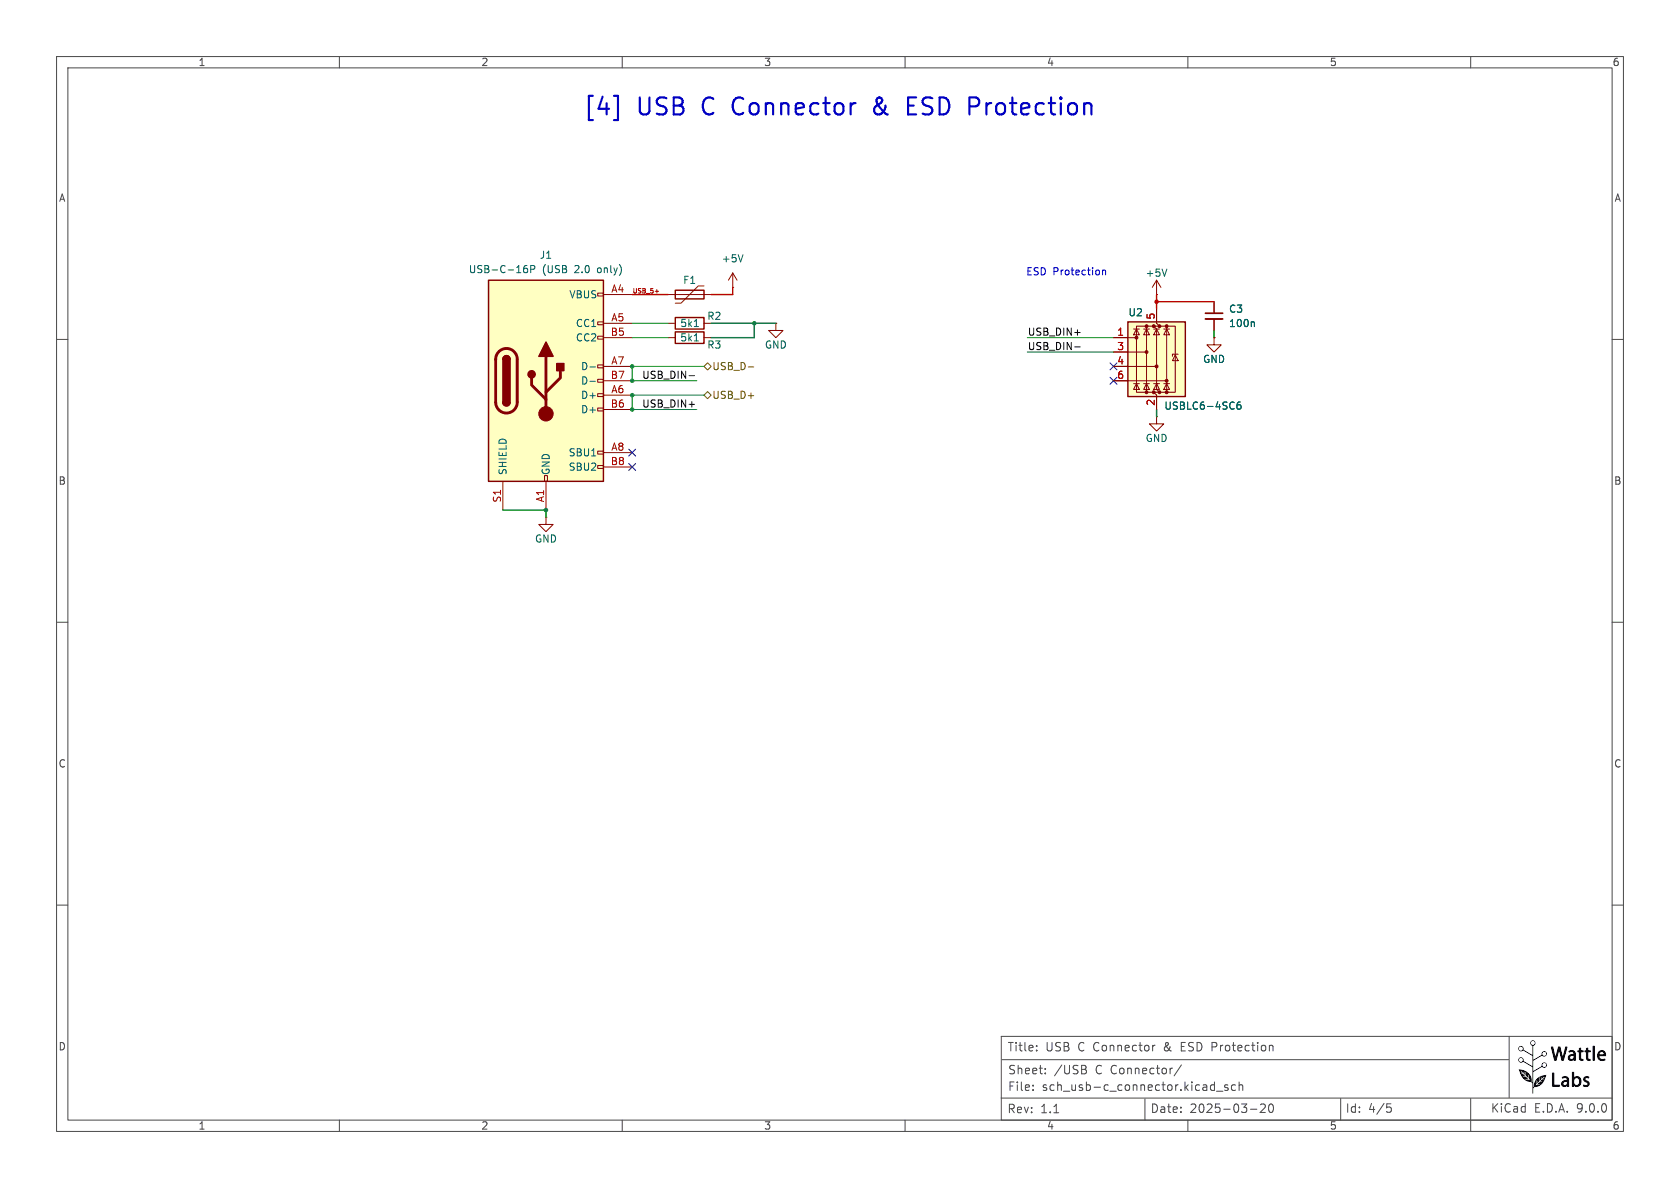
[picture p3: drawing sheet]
(kicad_sch
 (version 20250114)
 (generator "eeschema")
 (generator_version "9.0")
 (paper "A4")
 (title_block
  (title "USB C Connector & ESD Protection")
  (date "2025-03-20")
  (rev "1.1")
  (company "Wattle Labs"))
 (lib_symbols
  (symbol "Connector:USB_C_Receptacle_USB2.0_16P"
   (pin_names
    (offset 1.016)) (exclude_from_sim no) (in_bom yes) (on_board yes)
   (property "Reference" "J" (at 0 22.225 0) (effects (font (size 1.27 1.27))))
   (property "Value" "USB_C_Receptacle_USB2.0_16P" (at 0 19.685 0) (effects (font (size 1.27 1.27))))
   (property "Footprint" "" (at 3.81 0 0) (effects (font (size 1.27 1.27)) (hide yes)))
   (property "Datasheet" "https://www.usb.org/sites/default/files/documents/usb_type-c.zip" (at 3.81 0 0) (effects (font (size 1.27 1.27)) (hide yes)))
   (property "Description" "USB 2.0-only 16P Type-C Receptacle connector" (at 0 0 0) (effects (font (size 1.27 1.27)) (hide yes)))
   (symbol "USB_C_Receptacle_USB2.0_16P_0_0"
    (rectangle (start -0.254 -17.78) (end 0.254 -16.764) (stroke (width 0) (type default)) (fill (type none)))
    (rectangle (start 10.16 15.494) (end 9.144 14.986) (stroke (width 0) (type default)) (fill (type none)))
    (rectangle (start 10.16 10.414) (end 9.144 9.906) (stroke (width 0) (type default)) (fill (type none)))
    (rectangle (start 10.16 7.874) (end 9.144 7.366) (stroke (width 0) (type default)) (fill (type none)))
    (rectangle (start 10.16 2.794) (end 9.144 2.286) (stroke (width 0) (type default)) (fill (type none)))
    (rectangle (start 10.16 0.254) (end 9.144 -0.254) (stroke (width 0) (type default)) (fill (type none)))
    (rectangle (start 10.16 -2.286) (end 9.144 -2.794) (stroke (width 0) (type default)) (fill (type none)))
    (rectangle (start 10.16 -4.826) (end 9.144 -5.334) (stroke (width 0) (type default)) (fill (type none)))
    (rectangle (start 10.16 -12.446) (end 9.144 -12.954) (stroke (width 0) (type default)) (fill (type none)))
    (rectangle (start 10.16 -14.986) (end 9.144 -15.494) (stroke (width 0) (type default)) (fill (type none))))
   (symbol "USB_C_Receptacle_USB2.0_16P_0_1"
    (rectangle (start -10.16 17.78) (end 10.16 -17.78) (stroke (width 0.254) (type default)) (fill (type background)))
    (polyline (pts (xy -8.89 -3.81) (xy -8.89 3.81)) (stroke (width 0.508) (type default)) (fill (type none)))
    (rectangle (start -7.62 -3.81) (end -6.35 3.81) (stroke (width 0.254) (type default)) (fill (type outline)))
    (arc (start -7.62 3.81) (mid -6.985 4.4423) (end -6.35 3.81) (stroke (width 0.254) (type default)) (fill (type none)))
    (arc (start -7.62 3.81) (mid -6.985 4.4423) (end -6.35 3.81) (stroke (width 0.254) (type default)) (fill (type outline)))
    (arc (start -8.89 3.81) (mid -6.985 5.7067) (end -5.08 3.81) (stroke (width 0.508) (type default)) (fill (type none)))
    (arc (start -5.08 -3.81) (mid -6.985 -5.7067) (end -8.89 -3.81) (stroke (width 0.508) (type default)) (fill (type none)))
    (arc (start -6.35 -3.81) (mid -6.985 -4.4423) (end -7.62 -3.81) (stroke (width 0.254) (type default)) (fill (type none)))
    (arc (start -6.35 -3.81) (mid -6.985 -4.4423) (end -7.62 -3.81) (stroke (width 0.254) (type default)) (fill (type outline)))
    (polyline (pts (xy -5.08 3.81) (xy -5.08 -3.81)) (stroke (width 0.508) (type default)) (fill (type none)))
    (circle (center -2.54 1.143) (radius 0.635) (stroke (width 0.254) (type default)) (fill (type outline)))
    (polyline (pts (xy -1.27 4.318) (xy 0 6.858) (xy 1.27 4.318) (xy -1.27 4.318)) (stroke (width 0.254) (type default)) (fill (type outline)))
    (polyline (pts (xy 0 -2.032) (xy 2.54 0.508) (xy 2.54 1.778)) (stroke (width 0.508) (type default)) (fill (type none)))
    (polyline (pts (xy 0 -3.302) (xy -2.54 -0.762) (xy -2.54 0.508)) (stroke (width 0.508) (type default)) (fill (type none)))
    (polyline (pts (xy 0 -5.842) (xy 0 4.318)) (stroke (width 0.508) (type default)) (fill (type none)))
    (circle (center 0 -5.842) (radius 1.27) (stroke (width 0) (type default)) (fill (type outline)))
    (rectangle (start 1.905 1.778) (end 3.175 3.048) (stroke (width 0.254) (type default)) (fill (type outline))))
   (symbol "USB_C_Receptacle_USB2.0_16P_1_1"
    (pin passive line (at -7.62 -22.86 90) (length 5.08) (name "SHIELD" (effects (font (size 1.27 1.27)))) (number "S1" (effects (font (size 1.27 1.27)))))
    (pin passive line (at 0 -22.86 90) (length 5.08) (name "GND" (effects (font (size 1.27 1.27)))) (number "A1" (effects (font (size 1.27 1.27)))))
    (pin passive line (at 0 -22.86 90) (length 5.08) (hide yes) (name "GND" (effects (font (size 1.27 1.27)))) (number "A12" (effects (font (size 1.27 1.27)))))
    (pin passive line (at 0 -22.86 90) (length 5.08) (hide yes) (name "GND" (effects (font (size 1.27 1.27)))) (number "B1" (effects (font (size 1.27 1.27)))))
    (pin passive line (at 0 -22.86 90) (length 5.08) (hide yes) (name "GND" (effects (font (size 1.27 1.27)))) (number "B12" (effects (font (size 1.27 1.27)))))
    (pin passive line (at 15.24 15.24 180) (length 5.08) (name "VBUS" (effects (font (size 1.27 1.27)))) (number "A4" (effects (font (size 1.27 1.27)))))
    (pin passive line (at 15.24 15.24 180) (length 5.08) (hide yes) (name "VBUS" (effects (font (size 1.27 1.27)))) (number "A9" (effects (font (size 1.27 1.27)))))
    (pin passive line (at 15.24 15.24 180) (length 5.08) (hide yes) (name "VBUS" (effects (font (size 1.27 1.27)))) (number "B4" (effects (font (size 1.27 1.27)))))
    (pin passive line (at 15.24 15.24 180) (length 5.08) (hide yes) (name "VBUS" (effects (font (size 1.27 1.27)))) (number "B9" (effects (font (size 1.27 1.27)))))
    (pin bidirectional line (at 15.24 10.16 180) (length 5.08) (name "CC1" (effects (font (size 1.27 1.27)))) (number "A5" (effects (font (size 1.27 1.27)))))
    (pin bidirectional line (at 15.24 7.62 180) (length 5.08) (name "CC2" (effects (font (size 1.27 1.27)))) (number "B5" (effects (font (size 1.27 1.27)))))
    (pin bidirectional line (at 15.24 2.54 180) (length 5.08) (name "D-" (effects (font (size 1.27 1.27)))) (number "A7" (effects (font (size 1.27 1.27)))))
    (pin bidirectional line (at 15.24 0 180) (length 5.08) (name "D-" (effects (font (size 1.27 1.27)))) (number "B7" (effects (font (size 1.27 1.27)))))
    (pin bidirectional line (at 15.24 -2.54 180) (length 5.08) (name "D+" (effects (font (size 1.27 1.27)))) (number "A6" (effects (font (size 1.27 1.27)))))
    (pin bidirectional line (at 15.24 -5.08 180) (length 5.08) (name "D+" (effects (font (size 1.27 1.27)))) (number "B6" (effects (font (size 1.27 1.27)))))
    (pin bidirectional line (at 15.24 -12.7 180) (length 5.08) (name "SBU1" (effects (font (size 1.27 1.27)))) (number "A8" (effects (font (size 1.27 1.27)))))
    (pin bidirectional line (at 15.24 -15.24 180) (length 5.08) (name "SBU2" (effects (font (size 1.27 1.27)))) (number "B8" (effects (font (size 1.27 1.27))))))
   (embedded_fonts no))
  (symbol "Device:C_Small"
   (pin_numbers (hide yes))
   (pin_names
    (offset 0.254) (hide yes)) (exclude_from_sim no) (in_bom yes) (on_board yes)
   (property "Reference" "C" (at 0.254 1.778 0) (effects (font (size 1.27 1.27)) (justify left)))
   (property "Value" "C_Small" (at 0.254 -2.032 0) (effects (font (size 1.27 1.27)) (justify left)))
   (property "Footprint" "" (at 0 0 0) (effects (font (size 1.27 1.27)) (hide yes)))
   (property "Datasheet" "~" (at 0 0 0) (effects (font (size 1.27 1.27)) (hide yes)))
   (property "Description" "Unpolarized capacitor, small symbol" (at 0 0 0) (effects (font (size 1.27 1.27)) (hide yes)))
   (symbol "C_Small_0_1"
    (polyline (pts (xy -1.524 0.508) (xy 1.524 0.508)) (stroke (width 0.3048) (type default)) (fill (type none)))
    (polyline (pts (xy -1.524 -0.508) (xy 1.524 -0.508)) (stroke (width 0.3302) (type default)) (fill (type none))))
   (symbol "C_Small_1_1"
    (pin passive line (at 0 2.54 270) (length 2.032) (name "~" (effects (font (size 1.27 1.27)))) (number "1" (effects (font (size 1.27 1.27)))))
    (pin passive line (at 0 -2.54 90) (length 2.032) (name "~" (effects (font (size 1.27 1.27)))) (number "2" (effects (font (size 1.27 1.27))))))
   (embedded_fonts no))
  (symbol "Device:Polyfuse"
   (pin_numbers (hide yes))
   (pin_names
    (offset 0)) (exclude_from_sim no) (in_bom yes) (on_board yes)
   (property "Reference" "F" (at -2.54 0 90) (effects (font (size 1.27 1.27))))
   (property "Value" "Polyfuse" (at 2.54 0 90) (effects (font (size 1.27 1.27))))
   (property "Footprint" "" (at 1.27 -5.08 0) (effects (font (size 1.27 1.27)) (justify left) (hide yes)))
   (property "Datasheet" "~" (at 0 0 0) (effects (font (size 1.27 1.27)) (hide yes)))
   (property "Description" "Resettable fuse, polymeric positive temperature coefficient" (at 0 0 0) (effects (font (size 1.27 1.27)) (hide yes)))
   (symbol "Polyfuse_0_1"
    (polyline (pts (xy -1.524 2.54) (xy -1.524 1.524) (xy 1.524 -1.524) (xy 1.524 -2.54)) (stroke (width 0) (type default)) (fill (type none)))
    (rectangle (start -0.762 2.54) (end 0.762 -2.54) (stroke (width 0.254) (type default)) (fill (type none)))
    (polyline (pts (xy 0 2.54) (xy 0 -2.54)) (stroke (width 0) (type default)) (fill (type none))))
   (symbol "Polyfuse_1_1"
    (pin passive line (at 0 3.81 270) (length 1.27) (name "~" (effects (font (size 1.27 1.27)))) (number "1" (effects (font (size 1.27 1.27)))))
    (pin passive line (at 0 -3.81 90) (length 1.27) (name "~" (effects (font (size 1.27 1.27)))) (number "2" (effects (font (size 1.27 1.27))))))
   (embedded_fonts no))
  (symbol "Device:R"
   (pin_numbers (hide yes))
   (pin_names
    (offset 0)) (exclude_from_sim no) (in_bom yes) (on_board yes)
   (property "Reference" "R" (at 2.032 0 90) (effects (font (size 1.27 1.27))))
   (property "Value" "R" (at 0 0 90) (effects (font (size 1.27 1.27))))
   (property "Footprint" "" (at -1.778 0 90) (effects (font (size 1.27 1.27)) (hide yes)))
   (property "Datasheet" "~" (at 0 0 0) (effects (font (size 1.27 1.27)) (hide yes)))
   (property "Description" "Resistor" (at 0 0 0) (effects (font (size 1.27 1.27)) (hide yes)))
   (symbol "R_0_1"
    (rectangle (start -1.016 -2.54) (end 1.016 2.54) (stroke (width 0.254) (type default)) (fill (type none))))
   (symbol "R_1_1"
    (pin passive line (at 0 3.81 270) (length 1.27) (name "~" (effects (font (size 1.27 1.27)))) (number "1" (effects (font (size 1.27 1.27)))))
    (pin passive line (at 0 -3.81 90) (length 1.27) (name "~" (effects (font (size 1.27 1.27)))) (number "2" (effects (font (size 1.27 1.27))))))
   (embedded_fonts no))
  (symbol "Power_Protection:USBLC6-4SC6"
   (pin_names (hide yes)) (exclude_from_sim no) (in_bom yes) (on_board yes)
   (property "Reference" "U" (at 1.27 9.525 0) (effects (font (size 1.27 1.27)) (justify left)))
   (property "Value" "USBLC6-4SC6" (at 1.27 6.985 0) (effects (font (size 1.27 1.27)) (justify left)))
   (property "Footprint" "Package_TO_SOT_SMD:SOT-23-6" (at 2.54 -10.16 0) (effects (font (size 1.27 1.27)
    (italic yes)) (justify left) (hide yes)))
   (property "Datasheet" "https://www.st.com/resource/en/datasheet/usblc6-4.pdf" (at 2.54 -12.7 0) (effects (font (size 1.27 1.27)) (justify left) (hide yes)))
   (property "Description" "Very low capacitance ESD protection diode, 4 data-line, SOT-23-6" (at 0 0 0) (effects (font (size 1.27 1.27)) (hide yes)))
   (symbol "USBLC6-4SC6_0_0"
    (circle (center -3.556 2.54) (radius 0.0001) (stroke (width 0.508) (type default)) (fill (type none)))
    (circle (center -1.778 4.572) (radius 0.0001) (stroke (width 0.508) (type default)) (fill (type none)))
    (circle (center -1.778 0) (radius 0.0001) (stroke (width 0.508) (type default)) (fill (type none)))
    (circle (center -1.778 -7.112) (radius 0.0001) (stroke (width 0.508) (type default)) (fill (type none)))
    (circle (center -0.508 4.572) (radius 0.0001) (stroke (width 0.508) (type default)) (fill (type none)))
    (circle (center -0.508 -7.112) (radius 0.0001) (stroke (width 0.508) (type default)) (fill (type none)))
    (circle (center 0 -2.54) (radius 0.0001) (stroke (width 0.508) (type default)) (fill (type none)))
    (circle (center 0.508 4.572) (radius 0.0001) (stroke (width 0.508) (type default)) (fill (type none)))
    (circle (center 0.508 -7.112) (radius 0.0001) (stroke (width 0.508) (type default)) (fill (type none)))
    (circle (center 1.778 4.572) (radius 0.0001) (stroke (width 0.508) (type default)) (fill (type none)))
    (circle (center 1.778 -5.08) (radius 0.0001) (stroke (width 0.508) (type default)) (fill (type none)))
    (circle (center 1.778 -7.112) (radius 0.0001) (stroke (width 0.508) (type default)) (fill (type none))))
   (symbol "USBLC6-4SC6_0_1"
    (polyline (pts (xy -5.08 2.54) (xy -3.556 2.54)) (stroke (width 0) (type default)) (fill (type none)))
    (polyline (pts (xy -5.08 0) (xy -1.778 0)) (stroke (width 0) (type default)) (fill (type none)))
    (polyline (pts (xy -5.08 -2.54) (xy 0 -2.54)) (stroke (width 0) (type default)) (fill (type none)))
    (polyline (pts (xy -5.08 -5.08) (xy 1.778 -5.08)) (stroke (width 0) (type default)) (fill (type none)))
    (polyline (pts (xy -4.064 3.048) (xy -3.048 3.048) (xy -3.556 4.064) (xy -4.064 3.048)) (stroke (width 0) (type default)) (fill (type none)))
    (polyline (pts (xy -4.064 -5.588) (xy -3.048 -5.588)) (stroke (width 0) (type default)) (fill (type none)))
    (polyline (pts (xy -3.048 4.064) (xy -4.064 4.064)) (stroke (width 0) (type default)) (fill (type none)))
    (polyline (pts (xy -3.048 -6.604) (xy -4.064 -6.604) (xy -3.556 -5.588) (xy -3.048 -6.604)) (stroke (width 0) (type default)) (fill (type none)))
    (polyline (pts (xy -2.286 4.064) (xy -1.27 4.064)) (stroke (width 0) (type default)) (fill (type none)))
    (polyline (pts (xy -2.286 -5.588) (xy -1.27 -5.588)) (stroke (width 0) (type default)) (fill (type none)))
    (polyline (pts (xy -1.27 3.048) (xy -2.286 3.048) (xy -1.778 4.064) (xy -1.27 3.048)) (stroke (width 0) (type default)) (fill (type none)))
    (polyline (pts (xy -1.27 -6.604) (xy -2.286 -6.604) (xy -1.778 -5.588) (xy -1.27 -6.604)) (stroke (width 0) (type default)) (fill (type none)))
    (polyline (pts (xy -0.508 3.048) (xy 0.508 3.048) (xy 0 4.064) (xy -0.508 3.048)) (stroke (width 0) (type default)) (fill (type none)))
    (polyline (pts (xy -0.508 -5.588) (xy 0.508 -5.588)) (stroke (width 0) (type default)) (fill (type none)))
    (polyline (pts (xy -0.508 -6.604) (xy 0.508 -6.604) (xy 0 -5.588) (xy -0.508 -6.604)) (stroke (width 0) (type default)) (fill (type none)))
    (polyline (pts (xy 0 5.08) (xy 0.508 4.572)) (stroke (width 0) (type default)) (fill (type none)))
    (polyline (pts (xy 0.508 4.064) (xy -0.508 4.064)) (stroke (width 0) (type default)) (fill (type none)))
    (polyline (pts (xy 0.508 -7.112) (xy -0.508 -7.112)) (stroke (width 0) (type default)) (fill (type none)))
    (polyline (pts (xy 1.27 4.064) (xy 2.286 4.064)) (stroke (width 0) (type default)) (fill (type none)))
    (polyline (pts (xy 1.27 -6.604) (xy 2.286 -6.604) (xy 1.778 -5.588) (xy 1.27 -6.604)) (stroke (width 0) (type default)) (fill (type none)))
    (polyline (pts (xy 1.778 4.572) (xy 3.302 4.572) (xy 3.302 -7.112) (xy 1.778 -7.112)) (stroke (width 0) (type default)) (fill (type none)))
    (polyline (pts (xy 2.286 3.048) (xy 1.27 3.048) (xy 1.778 4.064) (xy 2.286 3.048)) (stroke (width 0) (type default)) (fill (type none)))
    (polyline (pts (xy 2.286 -5.588) (xy 1.27 -5.588)) (stroke (width 0) (type default)) (fill (type none)))
    (polyline (pts (xy 2.794 -0.762) (xy 2.794 -0.381) (xy 3.81 -0.381)) (stroke (width 0) (type default)) (fill (type none)))
    (polyline (pts (xy 3.81 -1.524) (xy 2.794 -1.524) (xy 3.302 -0.508) (xy 3.81 -1.524)) (stroke (width 0) (type default)) (fill (type none))))
   (symbol "USBLC6-4SC6_1_1"
    (rectangle (start -5.08 5.334) (end 5.08 -7.874) (stroke (width 0.254) (type default)) (fill (type background)))
    (polyline (pts (xy -1.778 4.572) (xy -3.556 4.572) (xy -3.556 -7.112) (xy -1.778 -7.112)) (stroke (width 0) (type default)) (fill (type none)))
    (polyline (pts (xy -0.508 4.572) (xy 1.778 4.572) (xy 1.778 -7.112) (xy 0.508 -7.112)) (stroke (width 0) (type default)) (fill (type none)))
    (polyline (pts (xy 0 -7.62) (xy -0.508 -7.112) (xy -1.778 -7.112) (xy -1.778 4.572) (xy -0.508 4.572)) (stroke (width 0) (type default)) (fill (type none)))
    (polyline (pts (xy 0.508 -7.112) (xy 0 -6.604) (xy 0 4.064) (xy -0.508 4.572)) (stroke (width 0) (type default)) (fill (type none)))
    (pin passive line (at -7.62 2.54 0) (length 2.54) (name "I/O1" (effects (font (size 1.27 1.27)))) (number "1" (effects (font (size 1.27 1.27)))))
    (pin passive line (at -7.62 0 0) (length 2.54) (name "I/O2" (effects (font (size 1.27 1.27)))) (number "3" (effects (font (size 1.27 1.27)))))
    (pin passive line (at -7.62 -2.54 0) (length 2.54) (name "I/O3" (effects (font (size 1.27 1.27)))) (number "4" (effects (font (size 1.27 1.27)))))
    (pin passive line (at -7.62 -5.08 0) (length 2.54) (name "I/O4" (effects (font (size 1.27 1.27)))) (number "6" (effects (font (size 1.27 1.27)))))
    (pin passive line (at 0 7.62 270) (length 2.54) (name "VBUS" (effects (font (size 1.27 1.27)))) (number "5" (effects (font (size 1.27 1.27)))))
    (pin passive line (at 0 -10.16 90) (length 2.54) (name "GND" (effects (font (size 1.27 1.27)))) (number "2" (effects (font (size 1.27 1.27))))))
   (embedded_fonts no))
  (symbol "power:+5V"
   (power)
   (pin_numbers (hide yes))
   (pin_names
    (offset 0) (hide yes)) (exclude_from_sim no) (in_bom yes) (on_board yes)
   (property "Reference" "#PWR" (at 0 -3.81 0) (effects (font (size 1.27 1.27)) (hide yes)))
   (property "Value" "+5V" (at 0 3.556 0) (effects (font (size 1.27 1.27))))
   (property "Footprint" "" (at 0 0 0) (effects (font (size 1.27 1.27)) (hide yes)))
   (property "Datasheet" "" (at 0 0 0) (effects (font (size 1.27 1.27)) (hide yes)))
   (property "Description" "Power symbol creates a global label with name \"+5V\"" (at 0 0 0) (effects (font (size 1.27 1.27)) (hide yes)))
   (symbol "+5V_0_1"
    (polyline (pts (xy -0.762 1.27) (xy 0 2.54)) (stroke (width 0) (type default)) (fill (type none)))
    (polyline (pts (xy 0 2.54) (xy 0.762 1.27)) (stroke (width 0) (type default)) (fill (type none)))
    (polyline (pts (xy 0 0) (xy 0 2.54)) (stroke (width 0) (type default)) (fill (type none))))
   (symbol "+5V_1_1"
    (pin power_in line (at 0 0 90) (length 0) (name "~" (effects (font (size 1.27 1.27)))) (number "1" (effects (font (size 1.27 1.27))))))
   (embedded_fonts no))
  (symbol "power:GND"
   (power)
   (pin_numbers (hide yes))
   (pin_names
    (offset 0) (hide yes)) (exclude_from_sim no) (in_bom yes) (on_board yes)
   (property "Reference" "#PWR" (at 0 -6.35 0) (effects (font (size 1.27 1.27)) (hide yes)))
   (property "Value" "GND" (at 0 -3.81 0) (effects (font (size 1.27 1.27))))
   (property "Footprint" "" (at 0 0 0) (effects (font (size 1.27 1.27)) (hide yes)))
   (property "Datasheet" "" (at 0 0 0) (effects (font (size 1.27 1.27)) (hide yes)))
   (property "Description" "Power symbol creates a global label with name \"GND\" , ground" (at 0 0 0) (effects (font (size 1.27 1.27)) (hide yes)))
   (symbol "GND_0_1"
    (polyline (pts (xy 0 0) (xy 0 -1.27) (xy 1.27 -1.27) (xy 0 -2.54) (xy -1.27 -1.27) (xy 0 -1.27)) (stroke (width 0) (type default)) (fill (type none))))
   (symbol "GND_1_1"
    (pin power_in line (at 0 0 270) (length 0) (name "~" (effects (font (size 1.27 1.27)))) (number "1" (effects (font (size 1.27 1.27))))))
   (embedded_fonts no)))
 (text "ESD Protection"
  (exclude_from_sim no)
  (at 188.595 48.26 0)
  (effects (font (size 1.27 1.27))))
 (text_box "[${#}] ${TITLE}"
  (exclude_from_sim no)
  (at 11.938 12.192 0)
  (size 273.05 13.335)
  (margins 2.2499 2.2499 2.2499 2.2499)
  (stroke (width -0.0001) (type default))
  (fill (type none))
  (effects (font (size 3 3) (thickness 0.375))))
 (junction
  (at 96.52 90.17)
  (diameter 0)
  (color 0 0 0 0))
 (junction
  (at 111.76 69.85)
  (diameter 0)
  (color 0 0 0 0))
 (junction
  (at 133.35 57.15)
  (diameter 0)
  (color 0 0 0 0))
 (junction
  (at 111.76 72.39)
  (diameter 0)
  (color 0 0 0 0))
 (junction
  (at 204.47 53.34)
  (diameter 0)
  (color 0 0 0 0))
 (junction
  (at 111.76 64.77)
  (diameter 0)
  (color 0 0 0 0))
 (junction
  (at 111.76 67.31)
  (diameter 0)
  (color 0 0 0 0))
 (no_connect
  (at 111.76 82.55))
 (no_connect
  (at 111.76 80.01))
 (no_connect
  (at 196.85 67.31))
 (no_connect
  (at 196.85 64.77))
 (wire
  (pts (xy 133.35 57.15) (xy 133.35 59.69))
  (stroke (width 0) (type default)))
 (wire
  (pts (xy 129.54 52.07) (xy 129.54 50.8))
  (stroke (width 0) (type default)))
 (wire
  (pts (xy 133.35 57.15) (xy 125.73 57.15))
  (stroke (width 0) (type default)))
 (wire
  (pts (xy 88.9 90.17) (xy 96.52 90.17))
  (stroke (width 0) (type default)))
 (wire
  (pts (xy 125.73 52.07) (xy 129.54 52.07))
  (stroke (width 0) (type default)))
 (wire
  (pts (xy 181.61 59.69) (xy 196.85 59.69))
  (stroke (width 0) (type default)))
 (wire
  (pts (xy 204.47 73.66) (xy 204.47 72.39))
  (stroke (width 0) (type default)))
 (wire
  (pts (xy 111.76 64.77) (xy 124.46 64.77))
  (stroke (width 0) (type default)))
 (wire
  (pts (xy 214.63 59.69) (xy 214.63 58.42))
  (stroke (width 0) (type default)))
 (wire
  (pts (xy 111.76 69.85) (xy 111.76 72.39))
  (stroke (width 0) (type default)))
 (wire
  (pts (xy 111.76 67.31) (xy 123.19 67.31))
  (stroke (width 0) (type default)))
 (wire
  (pts (xy 111.76 57.15) (xy 118.11 57.15))
  (stroke (width 0) (type default)))
 (wire
  (pts (xy 133.35 57.15) (xy 137.16 57.15))
  (stroke (width 0) (type default)))
 (wire
  (pts (xy 204.47 53.34) (xy 204.47 54.61))
  (stroke (width 0) (type default)))
 (wire
  (pts (xy 111.76 72.39) (xy 123.19 72.39))
  (stroke (width 0) (type default)))
 (wire
  (pts (xy 181.61 62.23) (xy 196.85 62.23))
  (stroke (width 0) (type default)))
 (wire
  (pts (xy 204.47 53.34) (xy 214.63 53.34))
  (stroke (width 0) (type default)))
 (wire
  (pts (xy 125.73 59.69) (xy 133.35 59.69))
  (stroke (width 0) (type default)))
 (wire
  (pts (xy 111.76 69.85) (xy 124.46 69.85))
  (stroke (width 0) (type default)))
 (wire
  (pts (xy 96.52 90.17) (xy 96.52 91.44))
  (stroke (width 0) (type default)))
 (wire
  (pts (xy 111.76 52.07) (xy 118.11 52.07))
  (stroke (width 0) (type default)))
 (wire
  (pts (xy 111.76 59.69) (xy 118.11 59.69))
  (stroke (width 0) (type default)))
 (wire
  (pts (xy 204.47 52.07) (xy 204.47 53.34))
  (stroke (width 0) (type default)))
 (wire
  (pts (xy 111.76 64.77) (xy 111.76 67.31))
  (stroke (width 0) (type default)))
 (label "USB_DIN-"
  (at 123.19 67.31 180)
  (effects (font (size 1.27 1.27)) (justify right bottom)))
 (label "USB_DIN+"
  (at 123.19 72.39 180)
  (effects (font (size 1.27 1.27)) (justify right bottom)))
 (label "USB_5+"
  (at 111.76 52.07 0)
  (effects (font (size 0.8 0.8)) (justify left bottom)))
 (label "USB_DIN-"
  (at 181.61 62.23 0)
  (effects (font (size 1.27 1.27)) (justify left bottom)))
 (label "USB_DIN+"
  (at 181.61 59.69 0)
  (effects (font (size 1.27 1.27)) (justify left bottom)))
 (hierarchical_label "USB_D+"
  (shape bidirectional)
  (at 124.46 69.85 0)
  (effects (font (size 1.27 1.27)) (justify left)))
 (hierarchical_label "USB_D-"
  (shape bidirectional)
  (at 124.46 64.77 0)
  (effects (font (size 1.27 1.27)) (justify left)))
 (symbol
  (lib_id "power:GND")
  (at 214.63 59.69 0)
  (unit 1)
  (exclude_from_sim no)
  (in_bom yes)
  (on_board yes)
  (dnp no)
  (property "Reference" "#PWR011" (at 214.63 66.04 0) (effects (font (size 1.27 1.27)) (hide yes)))
  (property "Value" "GND" (at 214.63 63.5 0) (effects (font (size 1.27 1.27))))
  (property "Footprint" "" (at 214.63 59.69 0) (effects (font (size 1.27 1.27)) (hide yes)))
  (property "Datasheet" "" (at 214.63 59.69 0) (effects (font (size 1.27 1.27)) (hide yes)))
  (property "Description" "Power symbol creates a global label with name \"GND\" , ground" (at 214.63 59.69 0) (effects (font (size 1.27 1.27)) (hide yes)))
  (pin "1"))
 (symbol
  (lib_id "Device:Polyfuse")
  (at 121.92 52.07 90)
  (unit 1)
  (exclude_from_sim no)
  (in_bom yes)
  (on_board yes)
  (dnp no)
  (property "Reference" "F1" (at 121.92 49.53 90) (effects (font (size 1.27 1.27))))
  (property "Value" "6V 500mA" (at 127 54.61 90) (effects (font (size 1.27 1.27)) (hide yes)))
  (property "Footprint" "Fuse:Fuse_0805_2012Metric" (at 127 50.8 0) (effects (font (size 1.27 1.27)) (justify left) (hide yes)))
  (property "Datasheet" "~" (at 121.92 52.07 0) (effects (font (size 1.27 1.27)) (hide yes)))
  (property "Description" "Polymeric PTC Resettable Fuse 6V 500 mA Ih Surface Mount 0805 (2012 Metric), Concave" (at 121.92 52.07 0) (effects (font (size 1.27 1.27)) (hide yes)))
  (property "Supplier" "" (at 121.92 52.07 0) (effects (font (size 1.27 1.27)) (hide yes)))
  (property "Digikey_PN" "5923-0ZCK0050FF2ECT-ND" (at 121.92 52.07 0) (effects (font (size 1.27 1.27)) (hide yes)))
  (pin "2")
  (pin "1"))
 (symbol
  (lib_id "Power_Protection:USBLC6-4SC6")
  (at 204.47 62.23 0)
  (unit 1)
  (exclude_from_sim no)
  (in_bom yes)
  (on_board yes)
  (dnp no)
  (property "Reference" "U2" (at 199.39 55.245 0) (effects (font (size 1.27 1.27)) (justify left)))
  (property "Value" "USBLC6-4SC6" (at 205.74 71.755 0) (effects (font (size 1.27 1.27)) (justify left)))
  (property "Footprint" "Package_TO_SOT_SMD:SOT-23-6" (at 207.01 72.39 0) (effects (font (size 1.27 1.27)
    (italic yes)) (justify left) (hide yes)))
  (property "Datasheet" "https://www.st.com/resource/en/datasheet/usblc6-4.pdf" (at 207.01 74.93 0) (effects (font (size 1.27 1.27)) (justify left) (hide yes)))
  (property "Description" "Very low capacitance ESD protection diode, 4 data-line, SOT-23-6" (at 204.47 62.23 0) (effects (font (size 1.27 1.27)) (hide yes)))
  (pin "6")
  (pin "5")
  (pin "3")
  (pin "4")
  (pin "2")
  (pin "1"))
 (symbol
  (lib_id "Connector:USB_C_Receptacle_USB2.0_16P")
  (at 96.52 67.31 0)
  (unit 1)
  (exclude_from_sim no)
  (in_bom yes)
  (on_board yes)
  (dnp no)
  (fields_autoplaced yes)
  (property "Reference" "J1" (at 96.52 45.085 0) (effects (font (size 1.27 1.27))))
  (property "Value" "USB-C-16P (USB 2.0 only)" (at 96.52 47.625 0) (effects (font (size 1.27 1.27))))
  (property "Footprint" "Wattle_Connectors:GCT_USB4105-GF-A-120" (at 100.33 67.31 0) (effects (font (size 1.27 1.27)) (hide yes)))
  (property "Datasheet" "https://www.usb.org/sites/default/files/documents/usb_type-c.zip" (at 100.33 67.31 0) (effects (font (size 1.27 1.27)) (hide yes)))
  (property "Description" "USB 2.0-only 16P Type-C Receptacle connector" (at 96.52 67.31 0) (effects (font (size 1.27 1.27)) (hide yes)))
  (property "Supplier" "" (at 96.52 67.31 0) (effects (font (size 1.27 1.27)) (hide yes)))
  (property "Digikey_PN" "" (at 96.52 67.31 0) (effects (font (size 1.27 1.27)) (hide yes)))
  (pin "A1")
  (pin "A12")
  (pin "B1")
  (pin "B12")
  (pin "A4")
  (pin "A9")
  (pin "B4")
  (pin "S1")
  (pin "B9")
  (pin "A5")
  (pin "B5")
  (pin "A7")
  (pin "B7")
  (pin "A6")
  (pin "B6")
  (pin "A8")
  (pin "B8"))
 (symbol
  (lib_id "Device:R")
  (at 121.92 57.15 90)
  (unit 1)
  (exclude_from_sim no)
  (in_bom yes)
  (on_board yes)
  (dnp no)
  (property "Reference" "R2" (at 127.635 55.88 90) (effects (font (size 1.27 1.27)) (justify left)))
  (property "Value" "5k1" (at 123.825 57.15 90) (effects (font (size 1.27 1.27)) (justify left)))
  (property "Footprint" "Resistor_SMD:R_0603_1608Metric" (at 121.92 58.928 90) (effects (font (size 1.27 1.27)) (hide yes)))
  (property "Datasheet" "~" (at 121.92 57.15 0) (effects (font (size 1.27 1.27)) (hide yes)))
  (property "Description" "Resistor" (at 121.92 57.15 0) (effects (font (size 1.27 1.27)) (hide yes)))
  (property "Supplier" "" (at 121.92 57.15 0) (effects (font (size 1.27 1.27)) (hide yes)))
  (property "Digikey_PN" "" (at 121.92 57.15 0) (effects (font (size 1.27 1.27)) (hide yes)))
  (pin "2")
  (pin "1"))
 (symbol
  (lib_id "power:GND")
  (at 137.16 57.15 0)
  (unit 1)
  (exclude_from_sim no)
  (in_bom yes)
  (on_board yes)
  (dnp no)
  (property "Reference" "#PWR08" (at 137.16 63.5 0) (effects (font (size 1.27 1.27)) (hide yes)))
  (property "Value" "GND" (at 137.16 60.96 0) (effects (font (size 1.27 1.27))))
  (property "Footprint" "" (at 137.16 57.15 0) (effects (font (size 1.27 1.27)) (hide yes)))
  (property "Datasheet" "" (at 137.16 57.15 0) (effects (font (size 1.27 1.27)) (hide yes)))
  (property "Description" "Power symbol creates a global label with name \"GND\" , ground" (at 137.16 57.15 0) (effects (font (size 1.27 1.27)) (hide yes)))
  (pin "1"))
 (symbol
  (lib_id "Device:C_Small")
  (at 214.63 55.88 0)
  (unit 1)
  (exclude_from_sim no)
  (in_bom yes)
  (on_board yes)
  (dnp no)
  (fields_autoplaced yes)
  (property "Reference" "C3" (at 217.17 54.6162 0) (effects (font (size 1.27 1.27)) (justify left)))
  (property "Value" "100n" (at 217.17 57.1562 0) (effects (font (size 1.27 1.27)) (justify left)))
  (property "Footprint" "Capacitor_SMD:C_0603_1608Metric" (at 214.63 55.88 0) (effects (font (size 1.27 1.27)) (hide yes)))
  (property "Datasheet" "~" (at 214.63 55.88 0) (effects (font (size 1.27 1.27)) (hide yes)))
  (property "Description" "Unpolarized capacitor, small symbol" (at 214.63 55.88 0) (effects (font (size 1.27 1.27)) (hide yes)))
  (property "Supplier" "" (at 214.63 55.88 0) (effects (font (size 1.27 1.27)) (hide yes)))
  (property "Digikey_PN" "" (at 214.63 55.88 0) (effects (font (size 1.27 1.27)) (hide yes)))
  (pin "1")
  (pin "2"))
 (symbol
  (lib_id "power:+5V")
  (at 204.47 52.07 0)
  (unit 1)
  (exclude_from_sim no)
  (in_bom yes)
  (on_board yes)
  (dnp no)
  (property "Reference" "#PWR09" (at 204.47 55.88 0) (effects (font (size 1.27 1.27)) (hide yes)))
  (property "Value" "+5V" (at 204.47 48.26 0) (effects (font (size 1.27 1.27))))
  (property "Footprint" "" (at 204.47 52.07 0) (effects (font (size 1.27 1.27)) (hide yes)))
  (property "Datasheet" "" (at 204.47 52.07 0) (effects (font (size 1.27 1.27)) (hide yes)))
  (property "Description" "Power symbol creates a global label with name \"+5V\"" (at 204.47 52.07 0) (effects (font (size 1.27 1.27)) (hide yes)))
  (pin "1"))
 (symbol
  (lib_id "power:GND")
  (at 204.47 73.66 0)
  (unit 1)
  (exclude_from_sim no)
  (in_bom yes)
  (on_board yes)
  (dnp no)
  (property "Reference" "#PWR010" (at 204.47 80.01 0) (effects (font (size 1.27 1.27)) (hide yes)))
  (property "Value" "GND" (at 204.47 77.47 0) (effects (font (size 1.27 1.27))))
  (property "Footprint" "" (at 204.47 73.66 0) (effects (font (size 1.27 1.27)) (hide yes)))
  (property "Datasheet" "" (at 204.47 73.66 0) (effects (font (size 1.27 1.27)) (hide yes)))
  (property "Description" "Power symbol creates a global label with name \"GND\" , ground" (at 204.47 73.66 0) (effects (font (size 1.27 1.27)) (hide yes)))
  (pin "1"))
 (symbol
  (lib_id "power:+5V")
  (at 129.54 50.8 0)
  (unit 1)
  (exclude_from_sim no)
  (in_bom yes)
  (on_board yes)
  (dnp no)
  (fields_autoplaced yes)
  (property "Reference" "#PWR07" (at 129.54 54.61 0) (effects (font (size 1.27 1.27)) (hide yes)))
  (property "Value" "+5V" (at 129.54 45.72 0) (effects (font (size 1.27 1.27))))
  (property "Footprint" "" (at 129.54 50.8 0) (effects (font (size 1.27 1.27)) (hide yes)))
  (property "Datasheet" "" (at 129.54 50.8 0) (effects (font (size 1.27 1.27)) (hide yes)))
  (property "Description" "Power symbol creates a global label with name \"+5V\"" (at 129.54 50.8 0) (effects (font (size 1.27 1.27)) (hide yes)))
  (pin "1"))
 (symbol
  (lib_id "power:GND")
  (at 96.52 91.44 0)
  (unit 1)
  (exclude_from_sim no)
  (in_bom yes)
  (on_board yes)
  (dnp no)
  (property "Reference" "#PWR06" (at 96.52 97.79 0) (effects (font (size 1.27 1.27)) (hide yes)))
  (property "Value" "GND" (at 96.52 95.25 0) (effects (font (size 1.27 1.27))))
  (property "Footprint" "" (at 96.52 91.44 0) (effects (font (size 1.27 1.27)) (hide yes)))
  (property "Datasheet" "" (at 96.52 91.44 0) (effects (font (size 1.27 1.27)) (hide yes)))
  (property "Description" "Power symbol creates a global label with name \"GND\" , ground" (at 96.52 91.44 0) (effects (font (size 1.27 1.27)) (hide yes)))
  (pin "1"))
 (symbol
  (lib_id "Device:R")
  (at 121.92 59.69 90)
  (unit 1)
  (exclude_from_sim no)
  (in_bom yes)
  (on_board yes)
  (dnp no)
  (property "Reference" "R3" (at 127.635 60.96 90) (effects (font (size 1.27 1.27)) (justify left)))
  (property "Value" "5k1" (at 123.825 59.69 90) (effects (font (size 1.27 1.27)) (justify left)))
  (property "Footprint" "Resistor_SMD:R_0603_1608Metric" (at 121.92 61.468 90) (effects (font (size 1.27 1.27)) (hide yes)))
  (property "Datasheet" "~" (at 121.92 59.69 0) (effects (font (size 1.27 1.27)) (hide yes)))
  (property "Description" "Resistor" (at 121.92 59.69 0) (effects (font (size 1.27 1.27)) (hide yes)))
  (property "Supplier" "" (at 121.92 59.69 0) (effects (font (size 1.27 1.27)) (hide yes)))
  (property "Digikey_PN" "" (at 121.92 59.69 0) (effects (font (size 1.27 1.27)) (hide yes)))
  (pin "2")
  (pin "1")))
